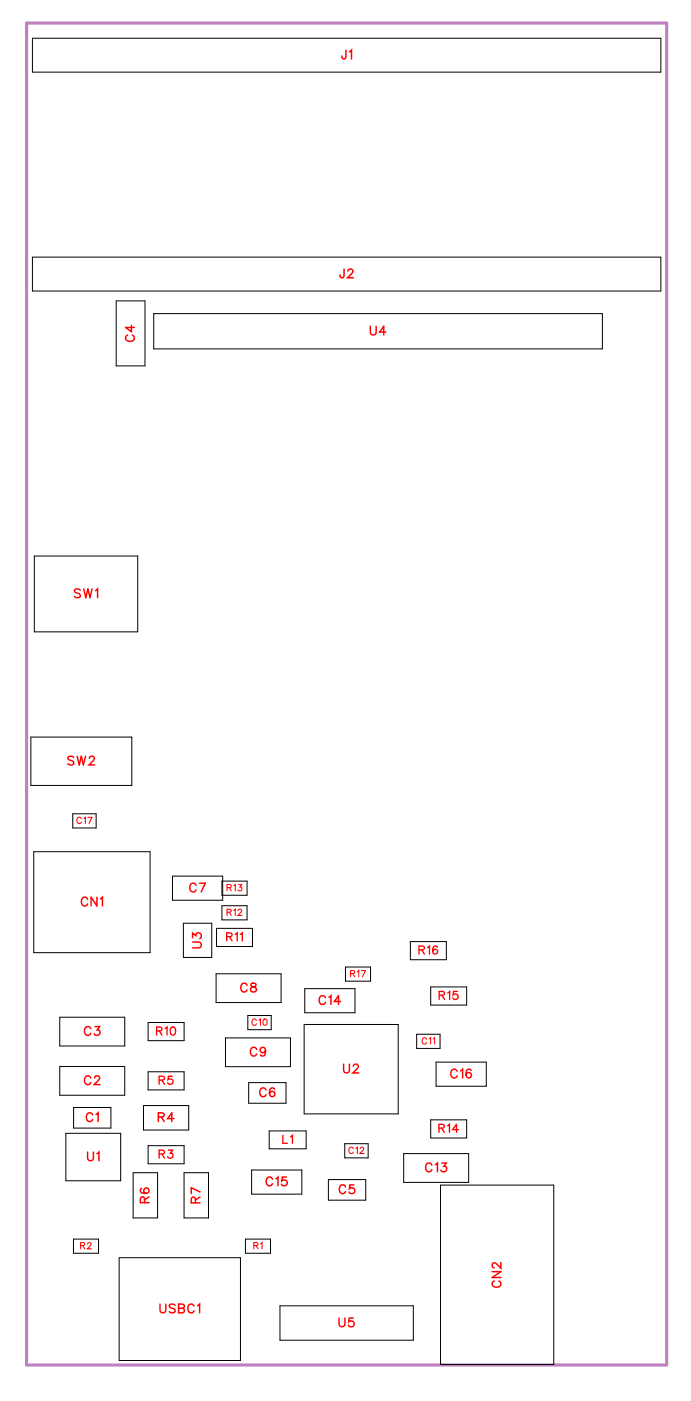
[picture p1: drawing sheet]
<svg xmlns="http://www.w3.org/2000/svg" width="56mm" height="114mm" viewBox="0 0 56 114" stroke-linecap="round" stroke-linejoin="round" font-family="sans-serif">
<path d="M2.2 1.9h52v109h-52z" fill="none" stroke="#bf80bf" stroke-width=".25"/>
<g fill="none" stroke="#000" stroke-width=".08">
<path d="M2.6 3.1h51.1v2.8h-51.1zM2.6 20.9h51.1v2.7h-51.1zM9.4 24.4h2.4v5.3h-2.4zM12.5 25.5h36.4v2.8h-36.4zM2.5 59.9h8.2v3.9h-8.2zM2.8 45.2h8.4v6.1h-8.4zM2.7 69.2h9.5v8.2h-9.5zM5.9 66.1h1.9v1.2h-1.9zM14 71.2h4.1v1.9h-4.1zM14.9 75h2.3v2.8h-2.3zM17.6 79.1h5.2v2.3h-5.2zM17.6 75.4h2.9v1.5h-2.9z"/>
<path d="M18 73.6h2.1v1.1h-2.1zM18 71.6h2.1v1.1h-2.1zM28.1 78.5h2v1.2h-2zM33.3 76.5h3v1.5h-3zM4.9 82.6h5.2v2.4h-5.2zM4.9 86.6h5.2v2.4h-5.2zM5.4 92.1h4.4v3.8h-4.4zM6 90h3v1.6h-3zM10.8 95.3h2v3.6h-2zM11.7 89.8h3.6v2h-3.6zM12 83.1h3v1.4h-3zM12 87.1h3v1.4h-3z"/>
<path d="M12 93.1h3v1.4h-3zM15 95.3h1.9v3.6h-1.9zM18.3 84.3h5.3v2.3h-5.3zM20.1 82.5h1.9v1.1h-1.9zM20.2 87.9h3v1.7h-3zM20.4 95h4.1v2h-4.1zM21.9 91.9h3v1.4h-3zM24.7 83.2h7.7v7.3h-7.7zM24.8 80.3h4v2h-4zM26.7 95.8h3v1.7h-3zM28 92.9h1.9v1.1h-1.9zM32.8 93.7h5.3v2.3h-5.3z"/>
<path d="M33.9 84h1.9v1.2h-1.9zM35 80.2h2.9v1.4h-2.9zM35 91h2.9v1.4h-2.9zM35.4 86.3h4.1v1.9h-4.1zM35.8 96.3h9.2v14.5h-9.2zM6 100.6h2v1.2h-2zM9.7 102.2h9.8v8.3h-9.8zM19.9 100.6h2.1v1.2h-2.1zM22.7 106.1h10.9v2.8h-10.9z"/>
</g>
<g fill="none" stroke="#f00" stroke-width=".12">
<path d="M28.1 4.1v.6l-.3 .1v-.3M28.4 4.2l.2-.1v.7M10.4 27.2a.26 .26 0 0 0-.2 .3 .26 .26 0 0 0 .3 .2h.1a.26 .26 0 0 0 .3-.2 .26 .26 0 0 0-.2-.3M10.7 26.4v.5l-.5-.3h.7M28 21.9l-.1 .6h-.2l-.1-.2M28.3 22l.1-.1h.1l.2 .1-.1 .2-.4 .4h.5M30.1 26.5v.5l.2 .2 .2-.1 .1-.6M31.3 27h-.5l.4-.5v.7M6.5 47.9l-.1-.1-.4 .1 .1 .2 .4 .2v.1l-.1 .1-.4-.1M6.8 47.8l.2 .7 .1-.7 .2 .7 .2-.7M7.8 48l.1-.2v.7M6 61.5l-.2-.1-.3 .1 .1 .2 .4 .2v.1l-.2 .1-.3-.1"/>
<path d="M6.3 61.4l.1 .7 .2-.7 .2 .7 .1-.7M7.1 73a.26 .26 0 0 0-.3-.1 .26 .26 0 0 0-.2 .2v.2a.26 .26 0 0 0 .2 .3 .26 .26 0 0 0 .3-.2M7.3 61.6l.1-.2h.1l.2 .2-.1 .2-.4 .3h.5M7.9 72.9v.7l-.5-.7v.7M8.2 73l.1-.1v.7M15.6 76.5h.6l.2 .2-.1 .3h-.7M15.6 76.2v-.4l.3 .2a.24 .24 0 0 1 .4-.2 .24 .24 0 0 1-.1 .4M15.9 71.9a.26 .26 0 0 0-.3-.2 .26 .26 0 0 0-.2 .3v.2a.26 .26 0 0 0 .2 .2 .26 .26 0 0 0 .3-.1M16.2 71.7h.5l-.4 .7M20.4 79.9v.2l.3 .1 .1 .1a.24 .24 0 0 1-.2 .3 .24 .24 0 0 1-.2-.3l.4-.3v-.1zM7.1 93.6v.5l.2 .2 .3-.1v-.6M7.4 87.6a.26 .26 0 0 0-.3-.2 .26 .26 0 0 0-.2 .3v.1a.26 .26 0 0 0 .2 .3 .26 .26 0 0 0 .3-.2"/>
<path d="M7.4 83.6a.26 .26 0 0 0-.3-.2 .26 .26 0 0 0-.2 .3v.1a.26 .26 0 0 0 .2 .3 .26 .26 0 0 0 .3-.2M7.5 90.6a.26 .26 0 0 0-.3-.2 .26 .26 0 0 0-.2 .3v.1a.26 .26 0 0 0 .2 .3 .26 .26 0 0 0 .3-.2M7.7 87.6l.1-.2h.2l.1 .1-.1 .3-.3 .3h.4M7.7 83.4h.4l-.2 .3a.24 .24 0 0 1 .2 .3 .24 .24 0 0 1-.4 0M7.8 90.5l.2-.1v.7M7.9 93.7l.1-.1v.7M11.5 96.5l-.1 .1a.35 .35 0 0 0 .3 .4 .35 .35 0 0 0 .4-.3 .22 .22 0 0 0-.2-.2 .22 .22 0 0 0-.2 .2 .22 .22 0 0 0 .2 .2M11.7 97.7v-.4l-.2-.1-.1 .2v.3h.7M12.1 97.2l-.4 .2M12.9 90.7h.4v-.2l-.1-.1h-.3v.7M13.1 90.7l.2 .4M14.1 90.9h-.5l.4-.5v.7"/>
<path d="M15.9 97.7l-.1-.4-.1-.1-.2 .2v.3h.7M16.2 97.2l-.3 .3M16.2 96.8l-.7-.3v.4M20.1 80a.26 .26 0 0 0-.3-.1 .26 .26 0 0 0-.2 .2v.2a.26 .26 0 0 0 .2 .3 .26 .26 0 0 0 .3-.2M20.9 85.2a.26 .26 0 0 0-.3-.1 .26 .26 0 0 0-.3 .2v.2a.26 .26 0 0 0 .3 .3 .26 .26 0 0 0 .3-.2M21.6 85.3a.22 .22 0 0 1-.3 .2 .22 .22 0 0 1-.1-.4 .22 .22 0 0 1 .3 .1l.1 .1a.34 .34 0 0 1-.3 .5l-.1-.1M21.6 88.5a.26 .26 0 0 0-.3-.1 .26 .26 0 0 0-.2 .2v.2a.26 .26 0 0 0 .2 .3 .26 .26 0 0 0 .3-.2M22.1 95.8a.26 .26 0 0 0-.3-.2 .26 .26 0 0 0-.2 .3v.1a.26 .26 0 0 0 .2 .3 .26 .26 0 0 0 .3-.2M22.3 88.5v-.1a.35 .35 0 0 0-.5 .3 .35 .35 0 0 0 .3 .4 .22 .22 0 0 0 .2-.2 .22 .22 0 0 0-.2-.3 .22 .22 0 0 0-.2 .2M22.4 95.7l.2-.1v.7M23.3 95.6h-.4v.3a.25 .25 0 0 1 .4 0 .25 .25 0 0 1-.1 .4 .25 .25 0 0 1-.3-.1M26.4 81a.26 .26 0 0 0-.3-.1 .26 .26 0 0 0-.2 .2v.2a.26 .26 0 0 0 .2 .3 .26 .26 0 0 0 .3-.2"/>
<path d="M26.7 81l.2-.1v.7M27.7 81.3h-.5l.3-.4v.7M27.9 86.4v.5l.2 .2 .3-.1v-.6M28.1 96.4a.26 .26 0 0 0-.3-.2 .26 .26 0 0 0-.2 .3v.2a.26 .26 0 0 0 .2 .3 .26 .26 0 0 0 .3-.2M28.7 86.6l.1-.2h.2l.1 .2-.1 .2-.3 .3h.4M28.8 96.2h-.4v.3a.25 .25 0 0 1 .4 0 .25 .25 0 0 1-.1 .4 .25 .25 0 0 1-.3-.1M35.1 94.6a.26 .26 0 0 0-.3-.1 .26 .26 0 0 0-.2 .2v.2a.26 .26 0 0 0 .2 .3 .26 .26 0 0 0 .3-.2M35.4 94.6l.1-.1v.7M35.9 94.5h.4l-.2 .2a.24 .24 0 0 1 .1 .4 .24 .24 0 0 1-.4-.1M37.1 87a.26 .26 0 0 0-.3-.2 .26 .26 0 0 0-.2 .3v.2a.26 .26 0 0 0 .2 .3 .26 .26 0 0 0 .3-.2M37.4 87l.2-.2v.8M38.3 86.9h-.1a.35 .35 0 0 0-.4 .2 .35 .35 0 0 0 .3 .5 .22 .22 0 0 0 .2-.3 .22 .22 0 0 0-.2-.2 .22 .22 0 0 0-.2 .2"/>
<path d="M13 105.9v.5l.2 .2 .2-.1 .1-.6M14.2 106l-.1-.1-.3 .1v.2l.4 .2v.1l-.1 .1-.3-.1M14.5 106.3h.4l.1 .2-.2 .1h-.3v-.7l.4 .1v.2l-.1 .1M15.8 106.1a.26 .26 0 0 0-.3-.2 .26 .26 0 0 0-.2 .3v.2a.26 .26 0 0 0 .2 .2 .26 .26 0 0 0 .3-.1M16 106.1l.2-.2v.7M27.5 107.1v.5l.2 .2 .3-.1v-.6M28.7 107.1h-.3l-.1 .3a.25 .25 0 0 1 .4 0 .25 .25 0 0 1 0 .3 .25 .25 0 0 1-.4-.1M40 103.3h.7l-.7 .5h.7M40.2 104a.26 .26 0 0 0-.2 .3 .26 .26 0 0 0 .3 .3h.1a.26 .26 0 0 0 .3-.3 .26 .26 0 0 0-.2-.3M40.7 102.5v.5l-.3-.3-.3-.1-.1 .1v.1l.2 .2"/>
</g>
<g fill="none" stroke="#f00" stroke-width=".08">
<path d="M6.6 66.5a.19 .19 0 0 0-.2-.1 .19 .19 0 0 0-.2 .2v.1a.19 .19 0 0 0 .2 .2 .19 .19 0 0 0 .2-.1M6.8 66.5l.1-.1v.5M7.1 66.4h.4l-.3 .5M18.4 74.1h.3l.1-.2h-.4v.5M18.4 72.1h.3l.1-.2h-.4v.5M18.6 74.1l.2 .3M18.6 72.1l.2 .3M19 73.9h.1v.5M19 71.9h.1v.5M19.3 74l.2-.1 .1 .1-.3 .4h.4M19.4 71.9h.2l-.1 .1a.17 .17 0 0 1 .1 .3 .17 .17 0 0 1-.3 0M28.5 79.1h.3v-.2l-.3-.1v.5"/>
<path d="M28.7 79.1l.1 .2M29 78.9l.1-.1v.5M29.4 78.8h.3l-.3 .5M20.8 82.9a.19 .19 0 0 0-.2-.1 .19 .19 0 0 0-.1 .2v.1a.19 .19 0 0 0 .1 .2 .19 .19 0 0 0 .2-.1M21 82.9l.2-.1v.5M21.4 82.8a.23 .23 0 0 1 .3 .2 .23 .23 0 0 1-.3 .3v-.2zM28.7 93.3a.19 .19 0 0 0-.2-.1 .19 .19 0 0 0-.2 .2v.1a.19 .19 0 0 0 .2 .2 .19 .19 0 0 0 .2-.1M28.9 93.3l.1-.1v.5M29.3 93.3l.1-.1 .1 .1-.3 .4h.4M34.7 84.4a.19 .19 0 0 0-.3-.1 .19 .19 0 0 0-.1 .2v.1a.19 .19 0 0 0 .1 .2 .19 .19 0 0 0 .3-.1M34.9 84.4l.1-.1v.5M35.2 84.4l.1-.1v.5"/>
<path d="M6.5 101.2l.3-.1 .1-.1-.4-.1v.5M6.7 101.2l.2 .2M7.1 101l.2-.1 .1 .2-.3 .3h.3M20.6 101.2l.3-.1 .1-.1-.4-.1v.5M20.8 101.2l.2 .2M21.2 101l.1-.1v.5"/>
</g>
<g fill="none" stroke="#f00" stroke-width=".11">
<path d="M18.4 76.1l.4-.1v-.2h-.4v.6M18.6 76.1l.3 .3M19.1 75.9l.2-.1v.6M19.5 75.9l.2-.1v.6M34 77.2l.4-.1v-.2l-.4-.1v.7M34.3 77.2l.2 .3M34.7 77l.2-.2v.7M35.5 76.9a.32 .32 0 0 0-.4 .2 .32 .32 0 0 0 .2 .4 .2 .2 0 0 0 .3-.2 .2 .2 0 0 0-.2-.2 .2 .2 0 0 0-.2 .2M12.7 83.7h.4v-.2l-.4-.1v.7M12.9 93.7h.4v-.2l-.4-.1v.7M12.9 87.7h.4v-.2l-.4-.1v.7M12.9 83.7l.3 .4"/>
<path d="M13.1 93.7l.3 .4M13.1 87.7l.3 .4M13.4 83.5l.2-.1v.7M13.7 93.4h.3l-.2 .3a.22 .22 0 0 1 .2 .3 .22 .22 0 0 1-.4-.1M13.9 83.5a.32 .32 0 0 1 .4 .2 .32 .32 0 0 1-.2 .4l-.2-.2-.1-.2zM14 87.4h-.3v.3a.23 .23 0 0 1 .3 0 .23 .23 0 0 1 0 .3 .23 .23 0 0 1-.4-.1M23 92.2v.7h.3M23.6 92.3l.2-.1v.7M35.7 91.6h.3l.1-.2-.4-.1v.7M35.7 80.8h.4v-.2l-.4-.1v.7M35.9 91.6l.2 .4M35.9 80.8l.2 .4"/>
<path d="M36.4 91.4l.1-.1v.7M36.4 80.7l.1-.2v.7M37.2 80.5h-.3l-.1 .3a.23 .23 0 0 1 .4 0 .23 .23 0 0 1-.1 .3 .23 .23 0 0 1-.3 0M37.2 91.8h-.4l.3-.5v.7"/>
</g>
<g font-size="1.2" fill="#fff">
<text x="27.7" y="5.1">J1</text>
<text x="27.6" y="22.9">J2</text>
<text x="11.2" y="27.8" transform="rotate(-90 11.2 27.8)">C4</text>
<text x="30" y="27.5">U4</text>
<text x="6" y="48.8">SW1</text>
<text x="5.5" y="62.4">SW2</text>
<text x="6.6" y="73.9">CN1</text>
<text x="15.4" y="72.7">C7</text>
<text x="16.7" y="77.1" transform="rotate(-90 16.7 77.1)">U3</text>
<text x="19.5" y="80.9">C8</text>
<text x="25.9" y="81.9">C14</text>
<text x="6.8" y="88.4">C2</text>
<text x="6.8" y="84.4">C3</text>
<text x="20.3" y="86.1">C9</text>
<text x="21" y="89.4">C6</text>
<text x="27.9" y="87.4">U2</text>
<text x="36.6" y="87.8">C16</text>
<text x="7" y="91.4">C1</text>
<text x="7.1" y="94.6">U1</text>
<text x="12.8" y="91.4">R4</text>
<text x="34.5" y="95.5">C13</text>
<text x="12.4" y="97.7" transform="rotate(-90 12.4 97.7)">R6</text>
<text x="16.5" y="97.8" transform="rotate(-90 16.5 97.8)">R7</text>
<text x="21.6" y="96.6">C15</text>
<text x="27.5" y="97.2">C5</text>
<text x="12.9" y="106.9">USBC1</text>
<text x="41" y="104.6" transform="rotate(-90 41 104.6)">CN2</text>
<text x="27.5" y="108.1">U5</text>
</g>
<g font-size="1.1" fill="#fff">
<text x="18.4" y="76.7">R11</text>
<text x="34" y="77.8">R16</text>
<text x="35.6" y="81.5">R15</text>
<text x="12.7" y="84.3">R10</text>
<text x="12.9" y="88.3">R5</text>
<text x="12.9" y="94.3">R3</text>
<text x="22.9" y="93.1">L1</text>
<text x="35.6" y="92.2">R14</text>
</g>
<g font-size=".9" fill="#fff">
<text x="6.2" y="67.1">C17</text>
<text x="18.4" y="74.6">R12</text>
<text x="18.4" y="72.6">R13</text>
<text x="20.4" y="83.5">C10</text>
<text x="28.4" y="79.6">R17</text>
<text x="34.3" y="85">C11</text>
<text x="28.3" y="93.9">C12</text>
<text x="6.5" y="101.6">R2</text>
<text x="20.6" y="101.6">R1</text>
</g>
</svg>
